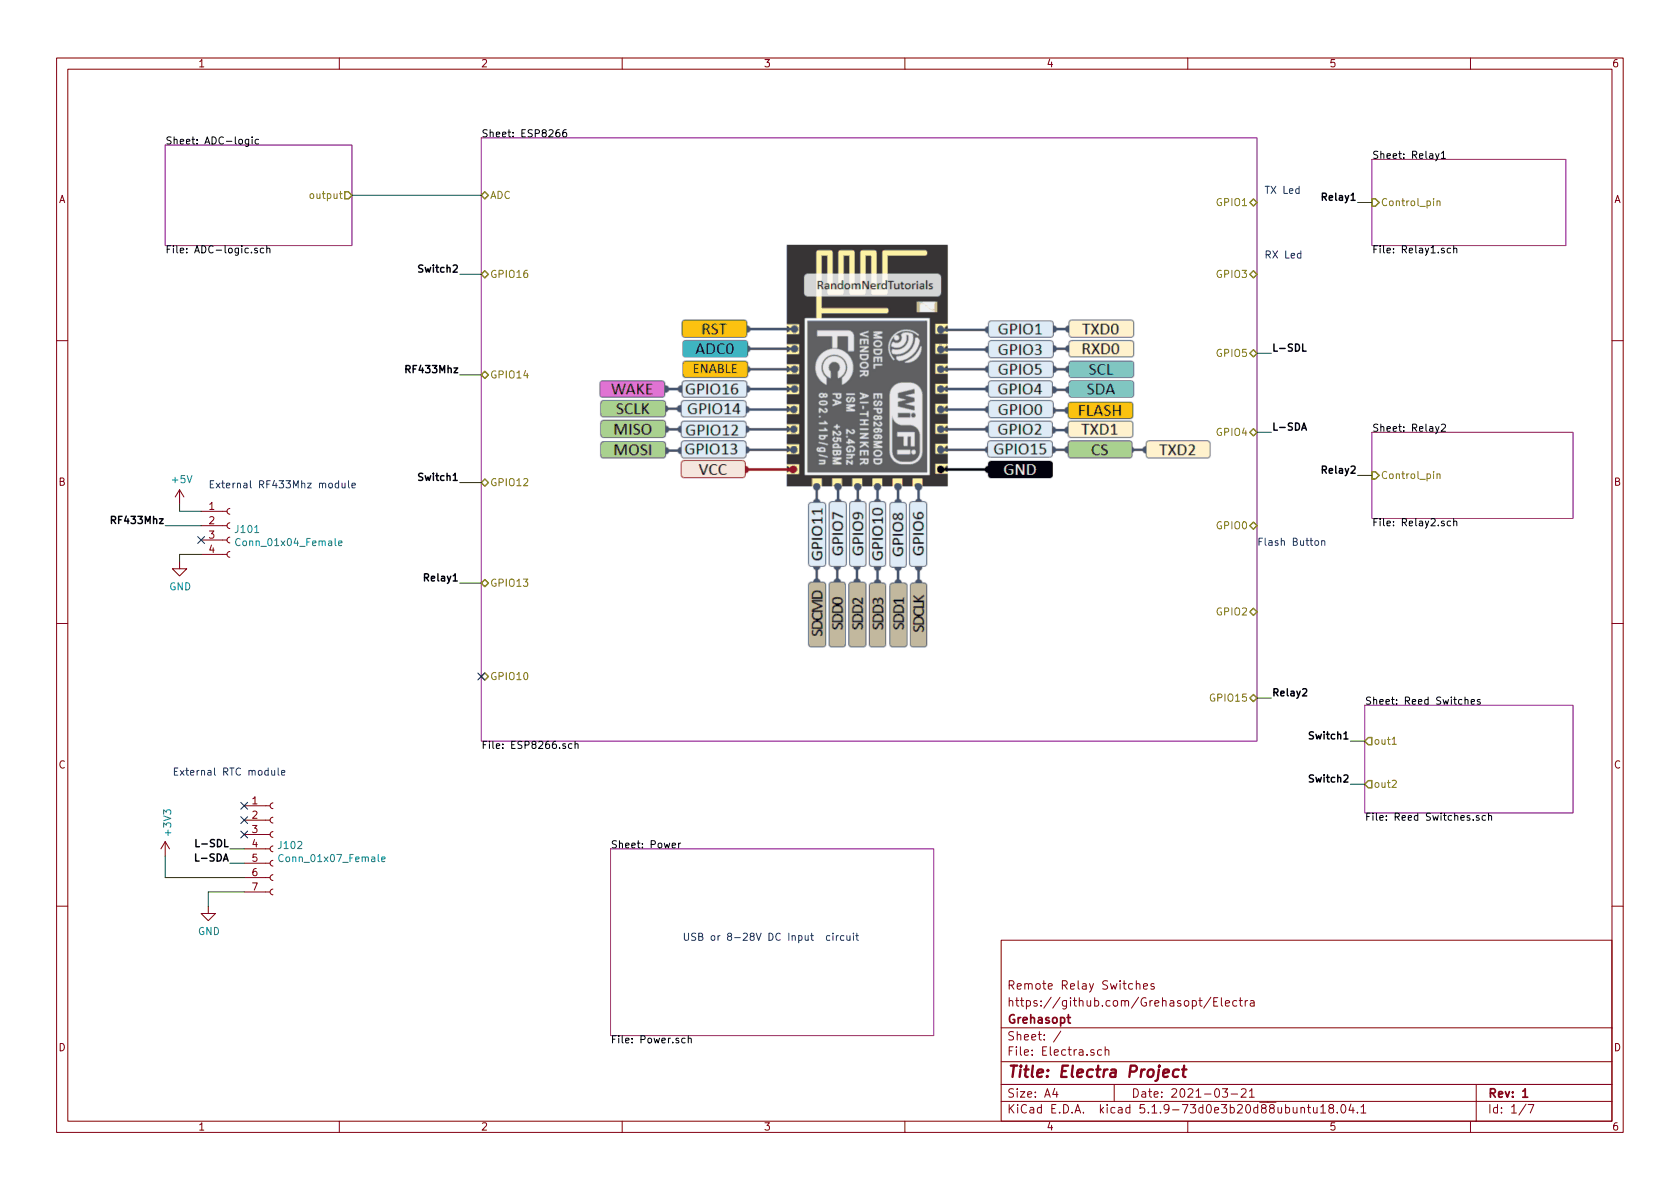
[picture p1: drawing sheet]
EESchema Schematic File Version 4
EELAYER 30 0
EELAYER END
$Descr A4 11693 8268
encoding utf-8
Sheet 1 7
Title "Electra Project"
Date "2021-03-21"
Rev "1"
Comp "Grehasopt"
Comment1 "https://github.com/Grehasopt/Electra"
Comment2 "Remote Relay Switches"
Comment3 ""
Comment4 ""
$EndDescr
$Sheet
S 4250 5900 2250 1300
U 60781751
F0 "Power" 50
F1 "Power.sch" 50
$EndSheet
$Sheet
S 9550 3000 1400 600 
U 6079F8F1
F0 "Relay2" 50
F1 "Relay2.sch" 50
F2 "Control_pin" I L 9550 3300 50 
$EndSheet
$Sheet
S 9550 1100 1350 600 
U 6072D929
F0 "Relay1" 50
F1 "Relay1.sch" 50
F2 "Control_pin" I L 9550 1400 50 
$EndSheet
$Sheet
S 9500 4900 1450 750 
U 6086ADDC
F0 "Reed Switches" 50
F1 "Reed Switches.sch" 50
F2 "out1" O L 9500 5150 50 
F3 "out2" O L 9500 5450 50 
$EndSheet
Wire Wire Line
	9550 3300 9450 3300
Wire Wire Line
	9550 1400 9450 1400
Wire Wire Line
	8750 3000 8850 3000
Wire Wire Line
	8750 2450 8850 2450
Wire Wire Line
	3350 4050 3200 4050
Wire Wire Line
	3350 3350 3200 3350
Wire Wire Line
	3350 2600 3200 2600
Wire Wire Line
	3350 1900 3200 1900
Wire Wire Line
	9500 5150 9400 5150
Wire Wire Line
	9500 5450 9400 5450
Text Label 9400 5150 2    50   ~ 10
Switch1
Text Label 9400 5450 2    50   ~ 10
Switch2
Text Label 9450 3300 2    50   ~ 10
Relay2
Text Label 9450 1400 2    50   ~ 10
Relay1
Text Label 8850 3000 0    50   ~ 10
L-SDA
Text Label 8850 2450 0    50   ~ 10
L-SDL
Text Label 3200 4050 2    50   ~ 10
Relay1
Text Label 3200 3350 2    50   ~ 10
Switch1
Text Label 3200 2600 2    50   ~ 10
RF433Mhz
Text Label 3200 1900 2    50   ~ 10
Switch2
Wire Wire Line
	1700 6000 1600 6000
Wire Wire Line
	1700 5900 1600 5900
Text Label 1600 6000 2    50   ~ 10
L-SDA
Text Label 1600 5900 2    50   ~ 10
L-SDL
Text Label 8850 4850 0    50   ~ 10
Relay2
Wire Wire Line
	8750 4850 8850 4850
$Sheet
S 3350 950  5400 4200
U 606FF326
F0 "ESP8266" 50
F1 "ESP8266.sch" 50
F2 "GPIO15" B R 8750 4850 50 
F3 "GPIO4" B R 8750 3000 50 
F4 "GPIO5" B R 8750 2450 50 
F5 "GPIO12" B L 3350 3350 50 
F6 "GPIO13" B L 3350 4050 50 
F7 "GPIO14" B L 3350 2600 50 
F8 "GPIO16" B L 3350 1900 50 
F9 "GPIO2" B R 8750 4250 50 
F10 "GPIO3" B R 8750 1900 50 
F11 "GPIO1" B R 8750 1400 50 
F12 "GPIO0" B R 8750 3650 50 
F13 "GPIO10" B L 3350 4700 50 
F14 "ADC" B L 3350 1350 50 
$EndSheet
NoConn ~ 3350 4700
$Comp
L Connector:Conn_01x07_Female J102
U 1 1
P 1900 5900
F 0 "J102" H 1928 5926 50  0000 L CNN
F 1 "Conn_01x07_Female" H 1928 5835 50  0000 L CNN
F 2 "Connector_PinHeader_2.54mm:PinHeader_1x06_P2.54mm_Vertical" H 1900 5900 50  0001 C CNN
F 3 "~" H 1900 5900 50  0001 C CNN
	1    1900 5900
	1    0    0    -1  
$EndComp
$Comp
L power:GND #PWR0104
U 1 1
P 1450 6300
F 0 "#PWR0104" H 1450 6050 50  0001 C CNN
F 1 "GND" H 1455 6127 50  0000 C CNN
F 2 "" H 1450 6300 50  0001 C CNN
F 3 "" H 1450 6300 50  0001 C CNN
	1    1450 6300
	1    0    0    -1  
$EndComp
$Comp
L power:+3V3 #PWR0101
U 1 1
P 1150 5950
F 0 "#PWR0101" H 1150 5800 50  0001 C CNN
F 1 "+3V3" V 1165 6078 50  0000 L CNN
F 2 "" H 1150 5950 50  0001 C CNN
F 3 "" H 1150 5950 50  0001 C CNN
	1    1150 5950
	1    0    0    -1  
$EndComp
Wire Wire Line
	1700 6200 1450 6200
Wire Wire Line
	1450 6200 1450 6300
NoConn ~ 1700 5600
NoConn ~ 1700 5700
NoConn ~ 1700 5800
Wire Wire Line
	1150 6100 1700 6100
Wire Wire Line
	1150 5950 1150 6100
Text Notes 1200 5400 0    50   ~ 0
External RTC module
$Comp
L Connector:Conn_01x04_Female J101
U 1 1
P 1600 3650
F 0 "J101" H 1628 3626 50  0000 L CNN
F 1 "Conn_01x04_Female" H 1628 3535 50  0000 L CNN
F 2 "Connector_PinHeader_2.54mm:PinHeader_1x04_P2.54mm_Vertical" H 1600 3650 50  0001 C CNN
F 3 "~" H 1600 3650 50  0001 C CNN
	1    1600 3650
	1    0    0    -1  
$EndComp
$Comp
L power:GND #PWR0103
U 1 1
P 1250 3900
F 0 "#PWR0103" H 1250 3650 50  0001 C CNN
F 1 "GND" H 1255 3727 50  0000 C CNN
F 2 "" H 1250 3900 50  0001 C CNN
F 3 "" H 1250 3900 50  0001 C CNN
	1    1250 3900
	1    0    0    -1  
$EndComp
$Comp
L power:+5V #PWR0102
U 1 1
P 1250 3500
F 0 "#PWR0102" H 1250 3350 50  0001 C CNN
F 1 "+5V" H 1265 3673 50  0000 C CNN
F 2 "" H 1250 3500 50  0001 C CNN
F 3 "" H 1250 3500 50  0001 C CNN
	1    1250 3500
	1    0    0    -1  
$EndComp
Text Label 1150 3650 2    50   ~ 10
RF433Mhz
Wire Wire Line
	1400 3850 1250 3850
Wire Wire Line
	1250 3850 1250 3900
Wire Wire Line
	1150 3650 1400 3650
Wire Wire Line
	1400 3550 1250 3550
Wire Wire Line
	1250 3550 1250 3500
Text Notes 1450 3400 0    50   ~ 0
External RF433Mhz module
NoConn ~ 1400 3750
Text Notes 8800 1350 0    50   ~ 0
TX Led
Text Notes 8800 1800 0    50   ~ 0
RX Led
Text Notes 8750 3800 0    50   ~ 0
Flash Button
Text Notes 4750 6550 0    50   ~ 0
USB or 8-28V DC Input  circuit 
$Sheet
S 1150 1000 1300 700 
U 60D319D8
F0 "ADC-logic" 50
F1 "ADC-logic.sch" 50
F2 "output" O R 2450 1350 50 
$EndSheet
Wire Wire Line
	2450 1350 3350 1350
$EndSCHEMATC
